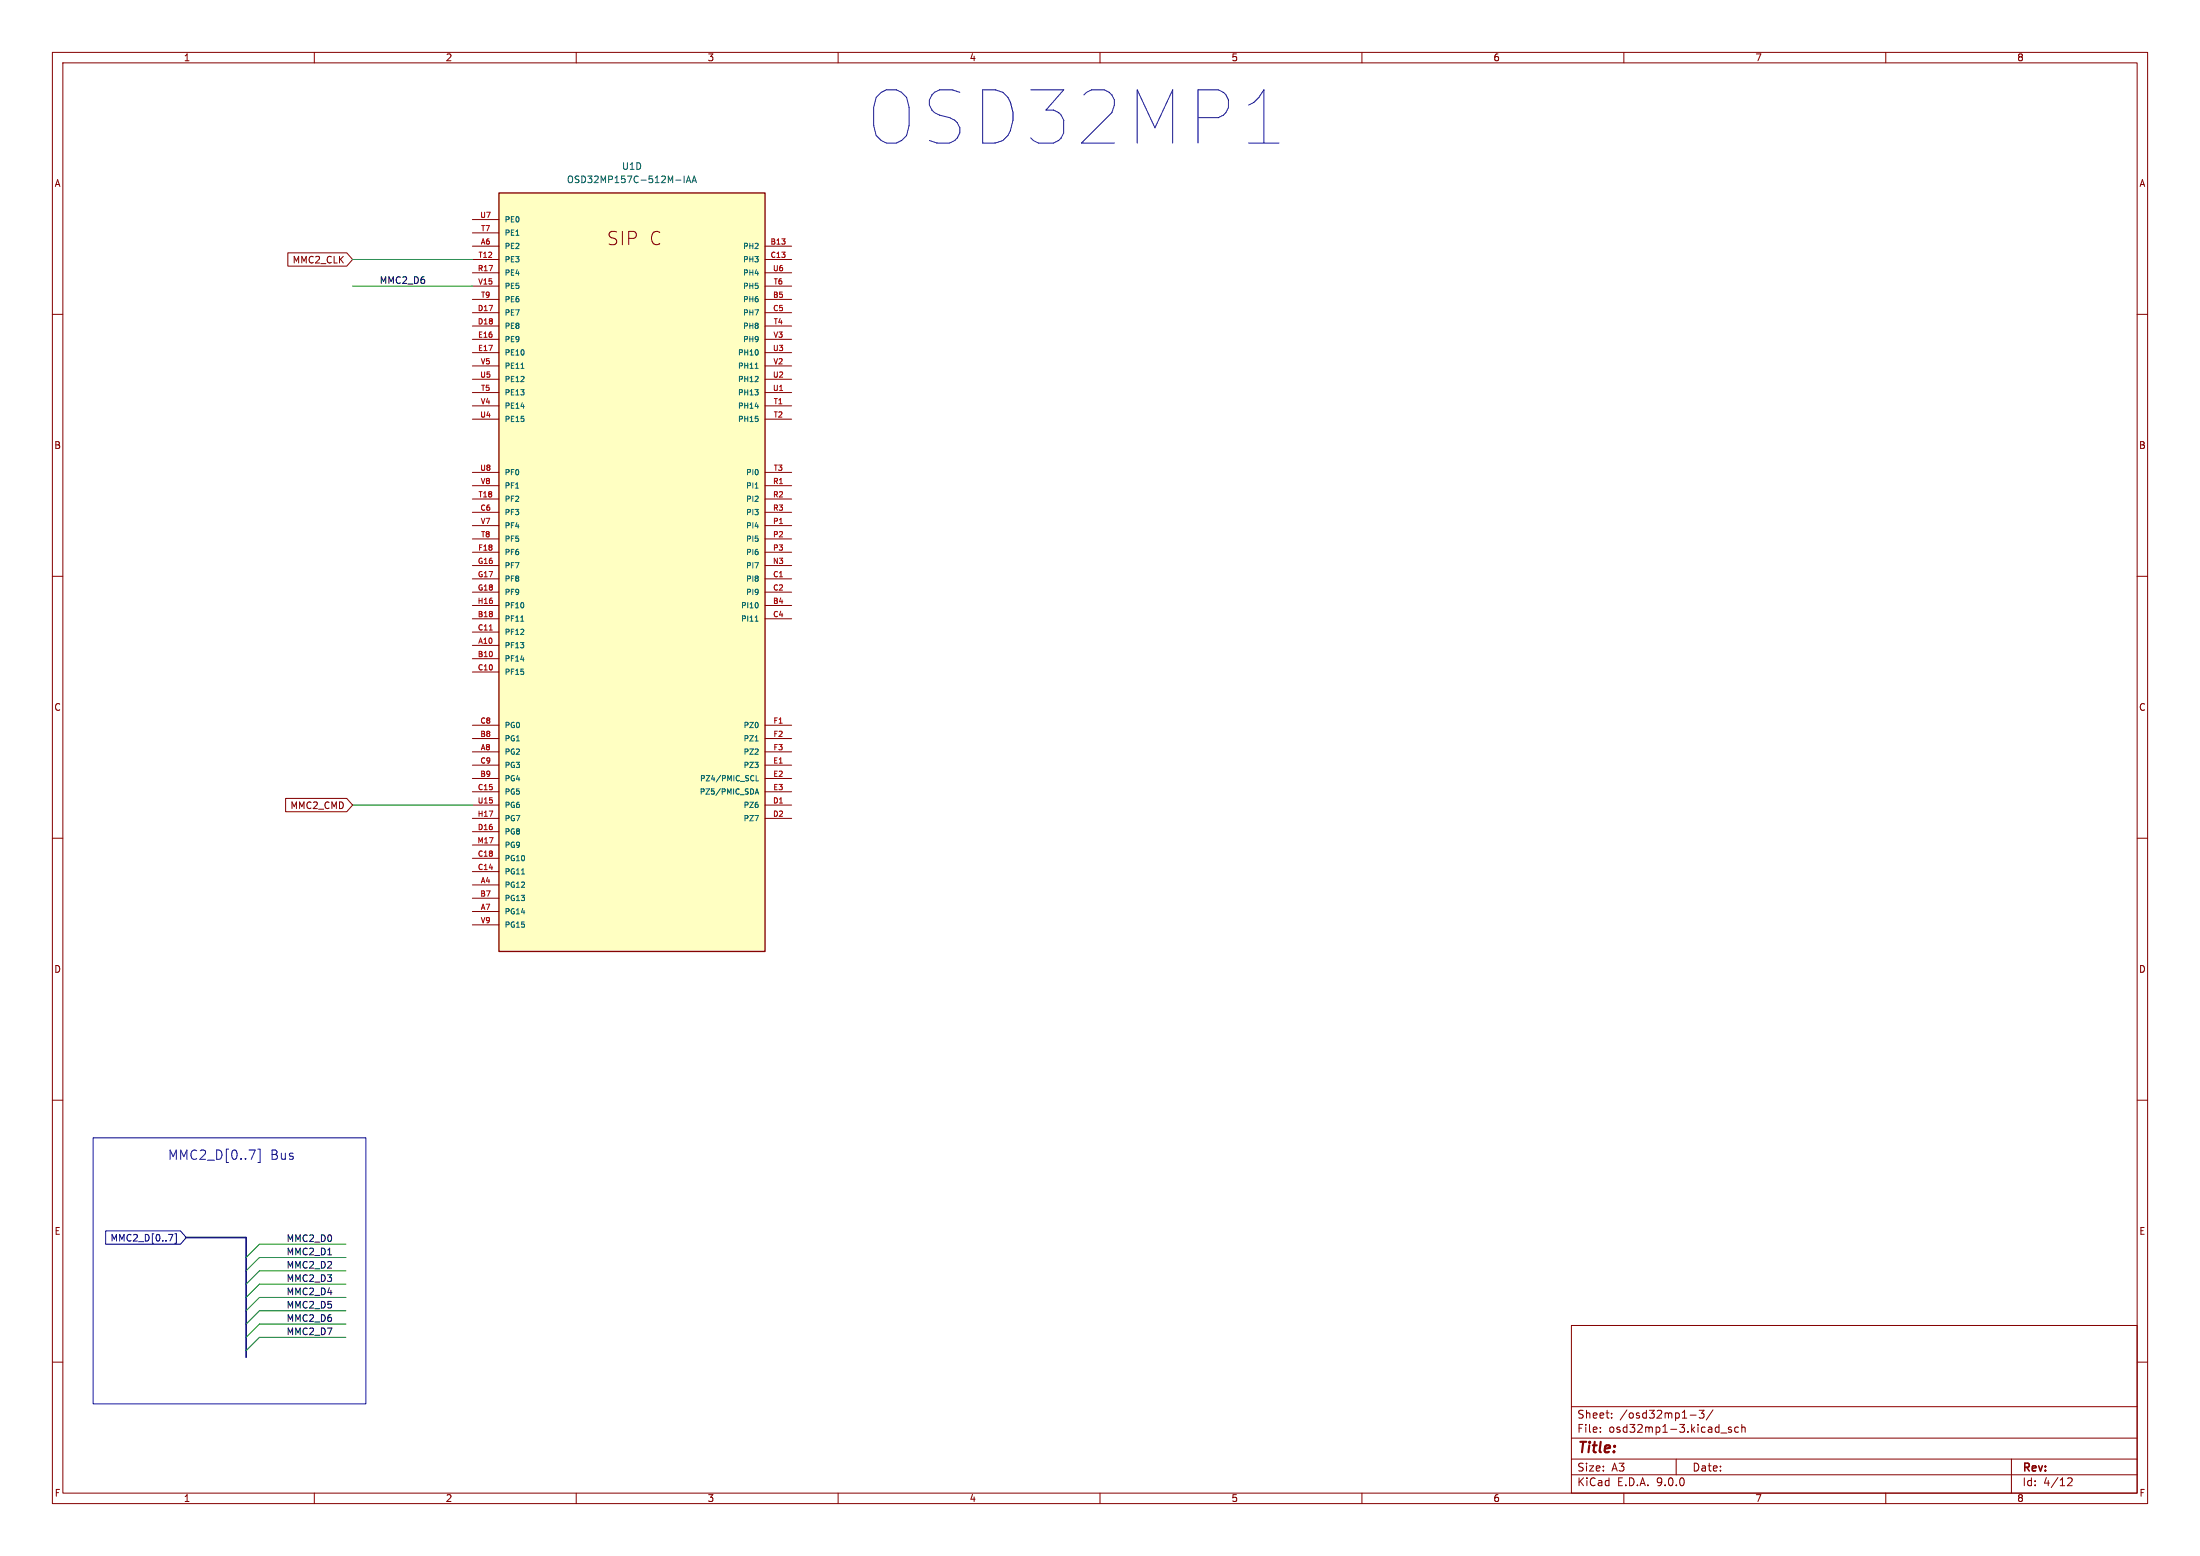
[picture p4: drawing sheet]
<svg xmlns="http://www.w3.org/2000/svg" width="420mm" height="297mm" viewBox="0 0 420 297" stroke-linecap="round" stroke-linejoin="round" font-family="sans-serif">
<g fill="none" stroke="#840000" stroke-width=".19">
<path d="M10 10h400v277h-400zM12 12h396v273h-396zM60 10v2M110 10v2M160 10v2M210 10v2M260 10v2M310 10v2M360 10v2M10 60h2M408 60h2M10 110h2"/>
<path d="M408 110h2M10 160h2M408 160h2M10 210h2M408 210h2M300 253h108v32h-108zM10 260h2M300 278.5h108M300 274.5h108M300 268.5h108M305.5 273.2v.2M305.5 272.5v.1"/>
<path d="M307.7 270.5v.2M307.7 269.8v.1M320 278.5v3M322.7 270.1h1.1M324.4 269.2h.9l-.5 .6 .4 .1v.6l-.2 .2-.6-.2M327 269.1l-1.3 1.9M328.5 273.5h1.2M330.5 272.5l-.3-.1-.3 .2 .1 .2 .5 .2v.3h-.6M331.9 272.5l-.5-.1-.2 .3 .1 .6h.6M332.5 272.5l.2-.1 .4 .1 .1 .9M332.5 271.9v1.5M384 278.5v6.5"/>
<path d="M408 260h2M60 285v2M110 285v2M160 285v2M210 285v2M260 285v2M300 281.5h108M310 285v2M360 285v2M394.7 282.2l.6-.1 .2 .1 .1 .3-.9 1.1h.9"/>
</g>
<path d="M95.2 36.8h50.8v144.8h-50.8z" fill="#ffffc2"/>
<path d="M95.2 36.8h50.8v144.8h-50.8z" fill="none" stroke="#840000" stroke-width=".25"/>
<g fill="none" stroke="#840000" stroke-width=".19">
<path d="M54.9 48.3h11.3l1.1 1.2-1.1 1.3h-11.3zM90.2 41.9h5M90.2 44.5h5M90.2 47h5M90.2 49.5h5M90.2 52.1h5M90.2 54.6h5M90.2 57.2h5M90.2 59.7h5M146 47h5.1M146 49.5h5.1M146 52.1h5.1"/>
<path d="M146 54.6h5.1M146 57.2h5.1M146 59.7h5.1M90.2 62.2h5M90.2 64.8h5M90.2 67.3h5M90.2 69.9h5M90.2 72.4h5M90.2 74.9h5M90.2 77.5h5M146 62.2h5.1M146 64.8h5.1"/>
<path d="M146 67.3h5.1M146 69.9h5.1M146 72.4h5.1M146 74.9h5.1M146 77.5h5.1M90.2 80h5M90.2 90.2h5M90.2 92.7h5M90.2 95.3h5M90.2 97.8h5M146 80h5.1M146 90.2h5.1"/>
<path d="M146 92.7h5.1M146 95.3h5.1M146 97.8h5.1M90.2 100.3h5M90.2 102.9h5M90.2 105.4h5M90.2 108h5M90.2 110.5h5M90.2 113h5M90.2 115.6h5M90.2 118.1h5M146 100.3h5.1"/>
<path d="M146 102.9h5.1M146 105.4h5.1M146 108h5.1M146 110.5h5.1M146 113h5.1M146 115.6h5.1M146 118.1h5.1M90.2 120.7h5M90.2 123.2h5M90.2 125.7h5M90.2 128.3h5M90.2 138.4h5"/>
<path d="M146 138.4h5.1M54.5 152.4h11.7l1.1 1.3-1.1 1.2h-11.7zM90.2 141h5M90.2 143.5h5M90.2 146.1h5M90.2 148.6h5M90.2 151.1h5M90.2 153.7h5M90.2 156.2h5M90.2 158.8h5M146 141h5.1M146 143.5h5.1"/>
<path d="M146 146.1h5.1M146 148.6h5.1M146 151.1h5.1M146 153.7h5.1M146 156.2h5.1M90.2 161.3h5M90.2 163.8h5M90.2 166.4h5M90.2 168.9h5M90.2 171.5h5M90.2 174h5M90.2 176.5h5"/>
</g>
<g fill="none" stroke="#006464" stroke-width=".19">
<path d="M129 34.4h1M130.6 33.6v1.3M131 34.9l.4-1.3 .5 1.3M131.1 34.5h.6M132.1 34.9l.4-1.3 .5 1.3M132.2 34.5h.6M99.5 70.3h.5M144.1 72.9h.6M144.2 70.3h.5M144.2 77.6h.6M144.7 71.9v.4M144.7 79.9v.5"/>
<path d="M144.2 93.2h.5M99.4 118.6h.6M144.2 118.6h.5M144.7 115.2v.6M144.2 151.6l.3-1 .3 1M144.2 141.4h.5M144.3 151.3h.4M144.4 148v1.1h.4M99.6 166.8h.5"/>
</g>
<path d="M93.4 120.3h.6" fill="none" stroke="#a90000" stroke-width=".19"/>
<path d="M20.2 234.9h14.2l1.2 1.3-1.2 1.3h-14.2zM32.2 235.6h.8l-.5 1.3M33.4 235.5h.3v1.8h-.3" fill="none" stroke="#000084" stroke-width=".19"/>
<path d="M35.6 236.2h11.4v22.9" fill="none" stroke="#000084" stroke-width=".3"/>
<path d="M67.3 54.6h22.9M67.3 49.5h22.9M67.3 153.7h22.9M66 237.5h-16.5l-2.5 2.5M66 242.6h-16.5l-2.5 2.5M66 252.7h-16.5l-2.5 2.6M66 250.2h-16.5l-2.5 2.5M66 255.3h-16.5l-2.5 2.5M66 245.1h-16.5l-2.5 2.5M66 247.6h-16.5l-2.5 2.6M66 240h-16.5l-2.5 2.6" fill="none" stroke="#009600" stroke-width=".19"/>
<path d="M238.4 27.3h5.8M17.8 217.2h52v50.8h-52zM47.5 219.5h1.2l-.7 1.8M49.2 219.3h.5v2.6h-.5" fill="none" stroke="#0000c2" stroke-width=".19"/>
<text font-size="14.2" fill="#0000c2" x="165.6" y="27.9">OSD32MP1</text>
<text font-size="3.5" fill="#840000" x="115.8" y="47">SIP C</text>
<text font-size="2.8" fill="#840000" x="301" y="277.9">Title:</text>
<g font-size="2.5" fill="#0000c2">
<text x="32" y="221.6">MMC2_D[0..7]</text>
<text x="51.6" y="221.6">Bus</text>
</g>
<g font-size="2.1" fill="#840000">
<text x="301" y="273.7">File:</text>
<text x="301" y="271">Sheet:</text>
<text x="307.1" y="273.7">osd32mp1-3.kicad_sch</text>
<text x="309.2" y="271">/osd32mp1-3/</text>
<text x="301" y="281.1">Size:</text>
<text x="307.6" y="281.1">A3</text>
<text x="323" y="281.1">Date:</text>
<text x="386" y="281.3">Rev:</text>
<text x="301" y="283.9">KiCad</text>
<text x="308.7" y="283.9">E.D.A.</text>
<text x="316.3" y="283.9">9.0.0</text>
<text x="386" y="283.9">Id:</text>
<text x="390.1" y="283.9">4/12</text>
</g>
<g font-size="1.8" fill="#840000">
<text x="35" y="11.9">1</text>
<text x="85" y="11.9">2</text>
<text x="135" y="11.9">3</text>
<text x="185" y="11.9">4</text>
<text x="235" y="11.9">5</text>
<text x="285" y="11.9">6</text>
<text x="335" y="11.9">7</text>
<text x="385" y="11.9">8</text>
<text x="10.3" y="35.9">A</text>
<text x="408.3" y="35.9">A</text>
<text x="55.8" y="50.5">MMC2_CLK</text>
<text x="10.3" y="85.9">B</text>
<text x="408.2" y="85.9">B</text>
<text x="10.3" y="135.9">C</text>
<text x="408.2" y="135.9">C</text>
<text x="55.3" y="154.6">MMC2_CMD</text>
<text x="10.3" y="185.9">D</text>
<text x="408.2" y="185.9">D</text>
<text x="10.3" y="235.9">E</text>
<text x="408.3" y="235.9">E</text>
<text x="10.3" y="285.9">F</text>
<text x="35" y="286.9">1</text>
<text x="85" y="286.9">2</text>
<text x="135" y="286.9">3</text>
<text x="185" y="286.9">4</text>
<text x="235" y="286.9">5</text>
<text x="285" y="286.9">6</text>
<text x="335" y="286.9">7</text>
<text x="385" y="286.9">8</text>
<text x="408.3" y="285.9">F</text>
</g>
<g font-size="1.8" fill="#006464">
<text x="108.1" y="35.2">OSD32MP157C-512M-IAA</text>
<text x="118.6" y="32.6">U1D</text>
</g>
<g font-size="1.8" fill="#0f0f0f">
<text x="72.4" y="54.3">MMC2_D6</text>
<text x="54.6" y="239.7">MMC2_D1</text>
<text x="54.6" y="237.1">MMC2_D0</text>
<text x="54.6" y="242.2">MMC2_D2</text>
<text x="54.6" y="244.8">MMC2_D3</text>
<text x="54.6" y="249.8">MMC2_D5</text>
<text x="54.6" y="247.3">MMC2_D4</text>
<text x="54.6" y="252.4">MMC2_D6</text>
<text x="54.6" y="254.9">MMC2_D7</text>
</g>
<text font-size="1.8" fill="#000084" x="21" y="237.2">MMC2_D[0..7]</text>
<g font-size="1.4" fill="#a90000">
<text x="91.6" y="41.7">U7</text>
<text x="91.7" y="46.7">A6</text>
<text x="91.7" y="44.2">T7</text>
<text x="147" y="46.7">B13</text>
<text x="91.1" y="51.8">R17</text>
<text x="91.2" y="49.3">T12</text>
<text x="147" y="49.3">C13</text>
<text x="147.4" y="51.8">U6</text>
<text x="91.1" y="59.4">D17</text>
<text x="91.2" y="54.4">V15</text>
<text x="91.7" y="56.9">T9</text>
<text x="147.5" y="56.9">B5</text>
<text x="147.5" y="59.4">C5</text>
<text x="147.6" y="54.4">T6</text>
<text x="91.1" y="62">D18</text>
<text x="91.2" y="64.5">E16</text>
<text x="147.5" y="64.5">V3</text>
<text x="147.6" y="62">T4</text>
<text x="91.2" y="67.1">E17</text>
<text x="91.7" y="69.6">V5</text>
<text x="147.4" y="67.1">U3</text>
<text x="147.5" y="69.6">V2</text>
<text x="91.6" y="72.1">U5</text>
<text x="91.7" y="77.2">V4</text>
<text x="91.7" y="74.7">T5</text>
<text x="147.4" y="72.1">U2</text>
<text x="147.4" y="74.7">U1</text>
<text x="147.6" y="77.2">T1</text>
<text x="91.6" y="79.8">U4</text>
<text x="147.6" y="79.8">T2</text>
<text x="91.6" y="89.9">U8</text>
<text x="147.6" y="89.9">T3</text>
<text x="91.2" y="95">T18</text>
<text x="91.7" y="92.5">V8</text>
<text x="147.5" y="92.5">R1</text>
<text x="147.5" y="95">R2</text>
<text x="91.6" y="97.5">C6</text>
<text x="91.7" y="100.1">V7</text>
<text x="147.5" y="97.5">R3</text>
<text x="147.5" y="100.1">P1</text>
<text x="91.1" y="107.7">G16</text>
<text x="91.2" y="105.2">F18</text>
<text x="91.7" y="102.6">T8</text>
<text x="147.4" y="107.7">N3</text>
<text x="147.5" y="102.6">P2</text>
<text x="147.5" y="105.2">P3</text>
<text x="91.1" y="110.2">G17</text>
<text x="91.1" y="112.8">G18</text>
<text x="147.5" y="110.2">C1</text>
<text x="147.5" y="112.8">C2</text>
<text x="91.1" y="115.3">H16</text>
<text x="91.1" y="117.9">B18</text>
<text x="147.5" y="115.3">B4</text>
<text x="147.5" y="117.9">C4</text>
<text x="91.1" y="120.4">C11</text>
<text x="91.1" y="125.5">B10</text>
<text x="91.2" y="122.9">A10</text>
<text x="91.1" y="128">C10</text>
<text x="91.6" y="138.2">C8</text>
<text x="91.6" y="140.7">B8</text>
<text x="91.7" y="143.3">A8</text>
<text x="147.5" y="138.2">F1</text>
<text x="147.5" y="140.7">F2</text>
<text x="147.5" y="143.3">F3</text>
<text x="91.6" y="145.8">C9</text>
<text x="91.6" y="148.3">B9</text>
<text x="147.5" y="145.8">E1</text>
<text x="147.5" y="148.3">E2</text>
<text x="91.1" y="153.4">U15</text>
<text x="91.1" y="156">H17</text>
<text x="91.1" y="150.9">C15</text>
<text x="147.5" y="153.4">D1</text>
<text x="147.5" y="156">D2</text>
<text x="147.5" y="150.9">E3</text>
<text x="91" y="161">M17</text>
<text x="91.1" y="158.5">D16</text>
<text x="91.1" y="163.6">C18</text>
<text x="91.1" y="166.1">C14</text>
<text x="91.6" y="171.2">B7</text>
<text x="91.7" y="168.7">A4</text>
<text x="91.7" y="173.7">A7</text>
<text x="91.7" y="176.3">V9</text>
</g>
<g font-size="1.4" fill="#006464">
<text x="96.3" y="42.6">PE0</text>
<text x="96.3" y="45.2">PE1</text>
<text x="96.3" y="47.7">PE2</text>
<text x="141.7" y="47.7">PH2</text>
<text x="96.3" y="50.3">PE3</text>
<text x="96.3" y="52.8">PE4</text>
<text x="141.7" y="50.3">PH3</text>
<text x="141.7" y="52.8">PH4</text>
<text x="96.3" y="55.3">PE5</text>
<text x="96.3" y="57.9">PE6</text>
<text x="141.7" y="55.3">PH5</text>
<text x="141.7" y="57.9">PH6</text>
<text x="96.3" y="60.4">PE7</text>
<text x="96.3" y="63">PE8</text>
<text x="96.3" y="65.5">PE9</text>
<text x="141.7" y="60.4">PH7</text>
<text x="141.7" y="63">PH8</text>
<text x="141.7" y="65.5">PH9</text>
<text x="96.3" y="68">PE10</text>
<text x="96.3" y="70.6">PE11</text>
<text x="140.8" y="68">PH10</text>
<text x="140.8" y="70.6">PH11</text>
<text x="96.3" y="73.1">PE12</text>
<text x="96.3" y="75.7">PE13</text>
<text x="140.8" y="73.1">PH12</text>
<text x="140.8" y="75.7">PH13</text>
<text x="96.3" y="78.2">PE14</text>
<text x="96.3" y="80.7">PE15</text>
<text x="140.8" y="78.2">PH14</text>
<text x="140.8" y="80.7">PH15</text>
<text x="96.3" y="90.9">PF0</text>
<text x="96.3" y="93.4">PF1</text>
<text x="96.3" y="96">PF2</text>
<text x="142.3" y="90.9">PI0</text>
<text x="142.3" y="93.4">PI1</text>
<text x="142.3" y="96">PI2</text>
<text x="96.3" y="98.5">PF3</text>
<text x="96.3" y="101.1">PF4</text>
<text x="142.3" y="98.5">PI3</text>
<text x="142.3" y="101.1">PI4</text>
<text x="96.3" y="103.6">PF5</text>
<text x="96.3" y="106.1">PF6</text>
<text x="142.3" y="103.6">PI5</text>
<text x="142.3" y="106.1">PI6</text>
<text x="96.3" y="108.7">PF7</text>
<text x="96.3" y="111.2">PF8</text>
<text x="96.3" y="113.8">PF9</text>
<text x="142.3" y="108.7">PI7</text>
<text x="142.3" y="111.2">PI8</text>
<text x="142.3" y="113.8">PI9</text>
<text x="96.3" y="116.3">PF10</text>
<text x="96.3" y="118.8">PF11</text>
<text x="141.3" y="116.3">PI10</text>
<text x="141.3" y="118.8">PI11</text>
<text x="96.3" y="121.4">PF12</text>
<text x="96.3" y="123.9">PF13</text>
<text x="96.3" y="126.5">PF14</text>
<text x="96.3" y="129">PF15</text>
<text x="96.3" y="139.2">PG0</text>
<text x="96.3" y="141.7">PG1</text>
<text x="141.8" y="139.2">PZ0</text>
<text x="141.8" y="141.7">PZ1</text>
<text x="96.3" y="144.2">PG2</text>
<text x="96.3" y="146.8">PG3</text>
<text x="96.3" y="149.3">PG4</text>
<text x="133.5" y="149.3">PZ4/PMIC_SCL</text>
<text x="141.8" y="144.2">PZ2</text>
<text x="141.8" y="146.8">PZ3</text>
<text x="96.3" y="151.9">PG5</text>
<text x="96.3" y="154.4">PG6</text>
<text x="133.5" y="151.9">PZ5/PMIC_SDA</text>
<text x="141.8" y="154.4">PZ6</text>
<text x="96.3" y="156.9">PG7</text>
<text x="96.3" y="159.5">PG8</text>
<text x="141.8" y="156.9">PZ7</text>
<text x="96.3" y="162">PG9</text>
<text x="96.3" y="164.6">PG10</text>
<text x="96.3" y="167.1">PG11</text>
<text x="96.3" y="169.6">PG12</text>
<text x="96.3" y="172.2">PG13</text>
<text x="96.3" y="174.7">PG14</text>
<text x="96.3" y="177.3">PG15</text>
</g>
</svg>
